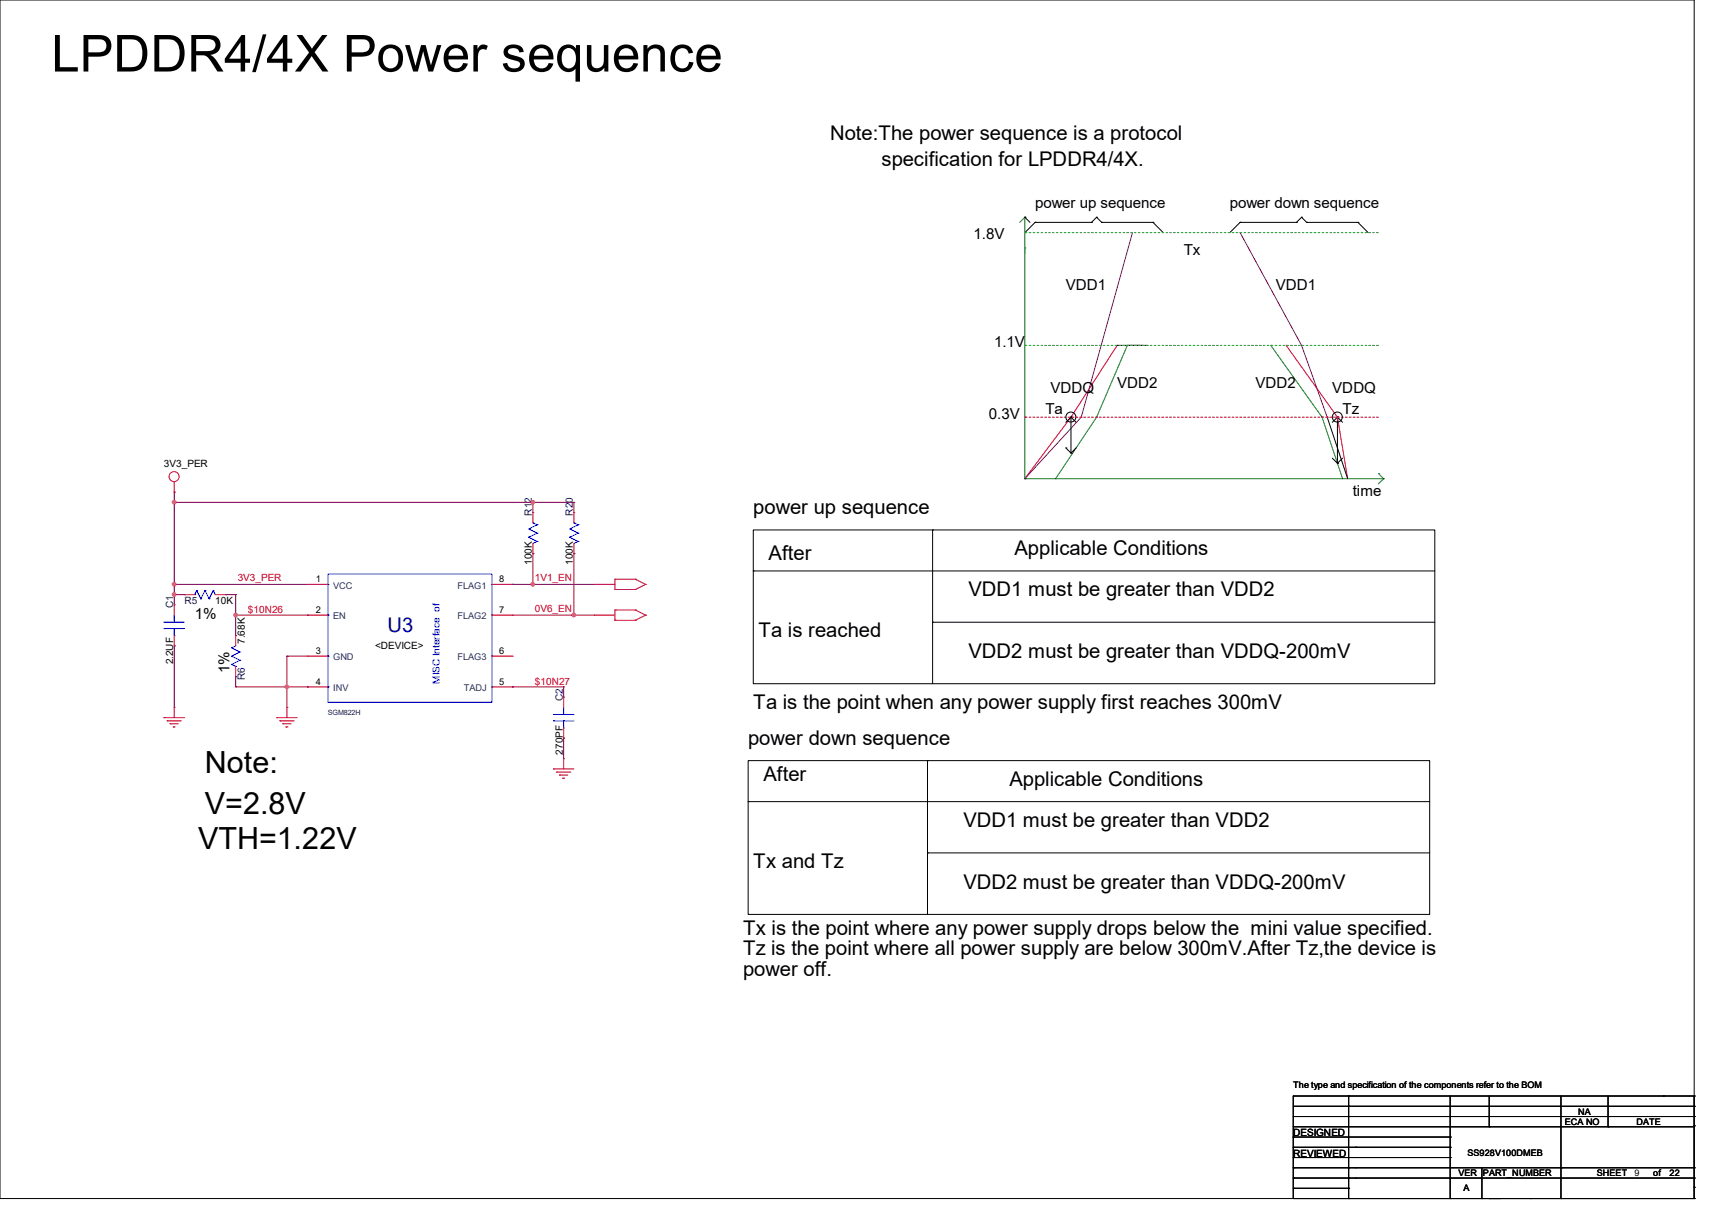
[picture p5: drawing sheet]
<svg xmlns="http://www.w3.org/2000/svg" width="297mm" height="210mm" viewBox="0 0 297 210" stroke-linecap="round" stroke-linejoin="round" font-family="sans-serif">
<g fill="none" stroke="#000" stroke-width=".17">
<path d="M0 0h293.9v207.9h-293.9zM177.8 37.7h.1M177.8 37.7l.9 .9M179.6 38.6h.1M179.6 38.6h9.8M179.6 38.6l-1.8 1.7M189.4 38.6h.1M190.2 37.7h.1M190.2 37.7l.9 .9M190.2 37.7l-.8 .9M191.1 38.6h.1M191.1 38.6h8.9"/>
<path d="M200 38.6h.1M200 38.6l1.8 1.7M215.1 38.6h.1M215.1 38.6h9.8M215.1 38.6l-1.7 1.7M224.9 38.6h.1M225.8 37.7h.1M225.8 37.7l.9 .9M225.8 37.7l-.9 .9M226.7 38.6h.1M226.7 38.6h8.9M235.6 38.6h.1"/>
<path d="M235.6 38.6l1.8 1.7M193.8 59.9h.1M193.8 59.9h5.3M195.6 59.9h.1M184.9 77.7h.1M184.9 77.7l.9 .9M185.8 72.3h.1M185.8 78.6h.1M185.8 72.3v6.3M185.8 72.3l-.9 .9M185.8 72.3l.9 .9M186.7 77.7l-.9 .9"/>
<path d="M230.3 72.3h.1M230.3 72.3l3.5 10.7M231.1 79.5l.9 .8M232 72.3h.1M232 72.3v8M232 72.3l-.9 .9M232 72.3l.9 .9M232.9 79.5l-.9 .8M130.7 91.9h118.2v26.7h-118.2zM130.7 99h.1M130.7 99h118.2M161.8 91.9h.1"/>
<path d="M161.8 91.9v26.7M232 80.3h.1M161.8 107.9h.1M161.8 107.9h87.1M129.8 131.9h118.2v26.7h-118.2zM129.8 139h.1M129.8 139h118.2M160.9 131.9h.1M160.9 131.9v26.7M160.9 147.9h.1M160.9 147.9h87.1M224.4 191.9h69.5v3.5h-69.5z"/>
<path d="M224.4 197.2h.1M224.4 199h.1M224.4 190.1h.1M224.4 193.6h69.5M224.4 190.1v1.8M224.4 195.4v12.5M224.4 199h27.2M224.4 197.2h27.2M224.6 190.1h69.3M234 191.9h.1M234 190.1h.1M234 190.1v17.8"/>
<path d="M235.2 199h.1M251.6 199h.1M251.6 197.2h.1M251.6 190.1v17.8M258.4 195.4h.1M258.4 190.1v5.3M270.8 190.1v17.8M279 195.4h.1M279 190.1v5.3M288.6 190.1h.1M293.9 193.6h.1M293.9 191.9h.1"/>
<path d="M293.9 195.2h.1M293.9 190.1h.1M224.4 200.7h.1M224.4 202.5h.1M224.4 204.3h.1M224.4 206.1h.1M224.4 207.9h.1M224.4 200.7h27.2M224.4 202.5h69.5M224.4 204.3h69.5M224.4 206.1h9.6M234 200.7h.1"/>
<path d="M234 202.5h.1M234 204.3h.1M234 206.1h.1M234 207.9h.1M251.6 207.9h.1M251.6 200.7h.1M257.1 207.9h.1M257.1 202.5v5.4M258.4 207.9h.1M260.1 207.9h.1M265.5 207.9h.1M270.8 202.5h.1"/>
<path d="M270.8 207.9h.1M293.9 204.3h.1M293.9 207.9h.1M293.9 205.9h.1M293.9 202.5h.1"/>
<circle cx="185.8" cy="72.3" r=".87"/>
<circle cx="232" cy="72.3" r=".87"/>
</g>
<g fill="none" stroke="#f00" stroke-width=".17">
<path d="M193.8 59.9l-8 12.4M223.1 59.9h.1M223.1 59.9l8.9 12.4M185.8 72.3h.1M185.8 72.3l-8 10.7M232 72.3h.1M232 72.3l1.8 10.7M30.2 85.3h.1M30.2 83.6v1.7M92.5 88.9h.1M92.5 96h.1M92.5 88.9v1.8"/>
<path d="M92.5 94.2v1.8M99.6 88.9h.1M99.6 96h.1M99.6 88.9v1.8M99.6 94.2v1.8M177.8 83h.1M30.2 104.9h.1M30.2 112h.1M30.2 104.9v1.8M30.2 110.2v1.8M32 103.1h.1M32 103.1h1.8"/>
<path d="M37.3 103.1h1.8M39.1 103.1h.1M40.9 117.3h.1M40.9 110.2h.1M40.9 110.2v1.8M40.9 115.6v1.7M53.3 101.3h.1M53.3 106.7h.1M53.3 113.8h.1M53.3 119.1h.1M53.3 101.3h3.6M53.3 106.7h3.6"/>
<path d="M53.3 113.8h3.6M53.3 119.1h3.6M85.3 101.3h3.6M85.3 106.7h3.6M85.3 113.8h3.6M85.3 119.1h3.6M88.9 119.1h.1M88.9 113.8h.1M88.9 106.7h.1M88.9 101.3h.1M103.1 101.3h.1M103.1 106.7h.1"/>
<path d="M103.1 101.3h3.6M103.1 106.7h3.6M106.7 102.2h.1M106.7 100.5h.1M106.7 107.6h.1M106.7 105.8h.1M106.7 102.2h3.5M106.7 100.5v1.7M106.7 105.8v1.8M106.7 100.5h3.5M106.7 107.6h3.5M106.7 105.8h3.5"/>
<path d="M110.2 100.5h.1M110.2 102.2h.1M110.2 105.8h.1M110.2 107.6h.1M110.2 100.5l1.8 .8M110.2 105.8l1.8 .9M112 101.3h.1M112 106.7h.1M112 101.3l-1.8 .9M112 106.7l-1.8 .9M28.4 124.5h.1M28.4 124.5h3.6"/>
<path d="M29 125h.1M29 125h2.5M29.5 125.5h.1M29.5 125.5h1.4M30.1 126.1h.1M30.1 126.1h.3M30.2 122.7h.1M30.2 122.7v1.8M48 124.5h.1M48 124.5h3.6M48.6 125h.1M48.6 125h2.4"/>
<path d="M49.1 125.5h.1M49.1 125.5h1.4M49.6 126.1h.1M49.6 126.1h.4M49.8 122.7h.1M49.8 122.7v1.8M96 133.3h.1M96 133.3h3.6M96.6 133.9h.1M96.6 133.9h2.4M97.1 134.4h.1M97.1 134.4h1.4"/>
<path d="M97.6 135h.1M97.6 135h.4M97.8 131.6h.1M97.8 120.9h.1M97.8 128h.1M97.8 120.9v1.8M97.8 126.2v1.8M97.8 131.6v1.7"/>
<circle cx="30.2" cy="82.7" r=".87"/>
</g>
<g fill="none" stroke="#008000" stroke-width=".17">
<path d="M177.8 37.7h.1M177.8 37.7v45.3M177.8 43h.1M195.6 59.9l-5.4 12.4M220.5 59.9h.1M220.5 59.9l8.9 12.4M190.2 72.3h.1M190.2 72.3l-7.1 10.7M229.4 72.3h.1M229.4 72.3l3.5 10.7M177.8 83h.1M177.8 83h62.2"/>
<path d="M183.1 83h.1M239.1 82.1h.1M239.1 82.1l.9 .9M240 83h.1M240 83l-.9 .9"/>
</g>
<path d="M196.5 40.3l-8.9 32M215.1 40.3h.1M215.1 40.3l10.7 19.6M225.8 59.9h.1M225.8 59.9l4.5 12.4M187.6 72.3h.1M187.6 72.3l-9.8 10.7M177.8 83h.1" fill="none" stroke="#800080" stroke-width=".17"/>
<path d="M177.8 37.7h.1M177.8 37.7l-.9 .9" fill="none" stroke="#008040" stroke-width=".17"/>
<path d="M177.8 72.3h.1M239.1 72.3h-61.3" fill="none" stroke="#f00" stroke-width=".17" stroke-dasharray=".3 .3"/>
<path d="M177.8 40.3h.1M239.1 40.3h-61.3" fill="none" stroke="#00ff40" stroke-width=".17" stroke-dasharray=".3 .3"/>
<path d="M177.8 59.9h.1M239.1 59.9h-61.3" fill="none" stroke="#0f0" stroke-width=".17" stroke-dasharray=".3 .3"/>
<g fill="none" stroke="#00f" stroke-width=".17">
<path d="M56.9 99.6h28.4v22.2h-28.4zM91.7 91.7h.1M91.7 93.2h.1M91.7 91.7l1.5 .8M91.7 93.2l1.5 .7M92.5 90.7h.1M92.5 90.7l.7 .3M93.2 92.5h.1M93.2 91h.1M93.2 93.9h.1M93.2 92.5l-1.5 .7M93.2 91l-1.5 .7"/>
<path d="M93.2 93.9l-.7 .3M98.8 91.7h.1M98.8 93.2h.1M98.8 91.7l1.5 .8M98.8 93.2l1.5 .7M99.6 90.7h.1M99.6 90.7l.7 .3M100.3 92.5h.1M100.3 91h.1M100.3 93.9h.1M100.3 92.5l-1.5 .7M100.3 91l-1.5 .7"/>
<path d="M100.3 93.9l-.7 .3M28.4 109h.1M28.4 107.9h.1M28.4 109h3.6M28.4 107.9h3.6M30.2 110.2h.1M30.2 107.9h.1M30.2 106.7v1.2M30.2 109v1.2M33.8 103.1h.1M34.1 102.4h.1M34.1 102.4l.7 1.4"/>
<path d="M34.1 102.4l-.3 .7M34.8 103.8h.1M35.6 102.4h.1M35.6 102.4l.7 1.4M35.6 102.4l-.8 1.4M36.3 103.8h.1M37 102.4h.1M37 102.4l-.7 1.4M37 102.4l.3 .7M40.2 113.8h.1M40.2 115.2h.1M40.2 112.4h.1"/>
<path d="M40.2 115.2l.7 .4M40.2 113.8l1.4 .7M40.2 112.4l1.4 .7M40.9 115.6h.1M40.9 112l-.7 .4M41.6 114.5h.1M41.6 113.1h.1M41.6 113.1l-1.4 .7M41.6 114.5l-1.4 .7M56.9 101.3h.1M56.9 106.7h.1M56.9 113.8h.1"/>
<path d="M56.9 119.1h.1M85.3 119.1h.1M85.3 113.8h.1M85.3 106.7h.1M85.3 101.3h.1M96 125h.1M96 123.9h.1M96 125h3.6M96 123.9h3.6M97.8 126.2h.1M97.8 123.9h.1M97.8 122.7v1.2"/>
<path d="M97.8 125v1.2"/>
</g>
<g fill="none" stroke="#800040" stroke-width=".17">
<path d="M30.2 87.1h.1M30.2 85.3h.1M30.2 87.1h69.4M30.2 85.3v19.6M92.5 96h.1M92.5 87.1h.1M92.5 87.1v1.8M92.5 96v5.3M99.6 96h.1M99.6 87.1h.1M99.6 87.1v1.8M99.6 96v10.7"/>
<path d="M30.2 101.3h.1M30.2 103.1h.1M30.2 112h.1M30.2 103.1h1.8M30.2 101.3h23.1M30.2 112v10.7M32 103.1h.1M39.1 103.1h.1M39.1 103.1h1.8M40.9 106.7h.1M40.9 103.1h.1M40.9 119.1h.1"/>
<path d="M40.9 117.3h.1M40.9 103.1v7.1M40.9 117.3v1.8M40.9 106.7h12.4M40.9 119.1h12.4M49.8 113.8h.1M49.8 119.1h.1M49.8 113.8h3.5M49.8 113.8v8.9M53.3 106.7h.1M53.3 119.1h.1M88.9 119.1h.1"/>
<path d="M88.9 101.3h.1M88.9 106.7h14.2M88.9 119.1h8.9M88.9 101.3h14.2M92.5 101.3h.1M97.8 119.1h.1M97.8 119.1v1.8M99.6 106.7h.1M97.8 128h.1M97.8 128v3.6"/>
</g>
<g fill="#f0f" stroke="#f0f" stroke-width=".17">
<circle cx="40.9" cy="106.7" r=".32"/>
<circle cx="99.5" cy="106.7" r=".32"/>
<circle cx="92.4" cy="101.3" r=".32"/>
<circle cx="92.4" cy="87.1" r=".32"/>
<circle cx="30.2" cy="87.1" r=".32"/>
<circle cx="30.2" cy="101.3" r=".32"/>
<circle cx="30.2" cy="103.1" r=".32"/>
<circle cx="49.8" cy="119.1" r=".32"/>
</g>
<text font-size="8.8" x="8.9" y="12.4">LPDDR4/4X Power sequence</text>
<g font-size="5.3">
<text x="35.6" y="134">Note:</text>
<text x="35.6" y="141.1">V=2.8V</text>
<text x="34.4" y="147.3">VTH=1.22V</text>
</g>
<g font-size="3.5">
<text x="144" y="24.3">Note:The power sequence is a protocol</text>
<text x="152.9" y="28.7">specification for LPDDR4/4X.</text>
<text x="130.7" y="89.2">power up sequence</text>
<text x="133.3" y="97.2">After</text>
<text x="176" y="96.3">Applicable Conditions</text>
<text x="168" y="103.4">VDD1 must be greater than VDD2</text>
<text x="131.6" y="110.5">Ta is reached</text>
<text x="168" y="114.1">VDD2 must be greater than VDDQ-200mV</text>
<text x="130.7" y="123">Ta is the point when any power supply first reaches 300mV</text>
<text x="129.8" y="129.2">power down sequence</text>
<text x="132.5" y="135.4">After</text>
<text x="175.1" y="136.3">Applicable Conditions</text>
<text x="167.1" y="143.4">VDD1 must be greater than VDD2</text>
<text x="130.7" y="150.5">Tx and Tz</text>
<text x="167.1" y="154.1">VDD2 must be greater than VDDQ-200mV</text>
<text x="128.9" y="162.1">Tx is the point where any power supply drops below the mini value specified.</text>
<text x="128.9" y="165.7">Tz is the point where all power supply are below 300mV.After Tz,the device is</text>
<text x="128.9" y="169.2">power off.</text>
</g>
<text font-size="3.5" fill="#000080" x="67.2" y="109.6">U3</text>
<g font-size="2.6">
<text x="168.9" y="41.5">1.8V</text>
<text x="179.6" y="36.2">power up sequence</text>
<text x="213.4" y="36.2">power down sequence</text>
<text x="205.4" y="44.2">Tx</text>
<text x="184.9" y="50.4">VDD1</text>
<text x="221.4" y="50.4">VDD1</text>
<text x="172.5" y="60.2">1.1V</text>
<text x="181.4" y="71.7">Ta</text>
<text x="182.2" y="68.2">VDDQ</text>
<text x="193.8" y="67.3">VDD2</text>
<text x="217.8" y="67.3">VDD2</text>
<text x="231.1" y="68.2">VDDQ</text>
<text x="232.9" y="71.7">Tz</text>
<text x="171.6" y="72.6">0.3V</text>
<text x="234.7" y="85.9">time</text>
<text x="33.8" y="107.3">1%</text>
<text x="39.8" y="116.8" transform="rotate(-90 39.8 116.8)">1%</text>
</g>
<g font-size="1.7">
<text x="28.4" y="81.1">3V3_PER</text>
<text x="92.3" y="98" transform="rotate(-90 92.3 98)">100K</text>
<text x="99.4" y="98" transform="rotate(-90 99.4 98)">100K</text>
<text x="37.3" y="104.7">10K</text>
<text x="42.5" y="111.7" transform="rotate(-90 42.5 111.7)">7.68K</text>
<text x="65.1" y="112.6">&lt;DEVICE&gt;</text>
<text x="30.1" y="115.2" transform="rotate(-90 30.1 115.2)">2.2UF</text>
<text x="97.6" y="130.9" transform="rotate(-90 97.6 130.9)">270PF</text>
<text x="224.4" y="197">DESIGNED</text>
<text x="224.4" y="200.6">REVIEWED</text>
</g>
<g font-size="1.7" fill="#000080">
<text x="92.3" y="89.5" transform="rotate(-90 92.3 89.5)">R12</text>
<text x="99.4" y="89.5" transform="rotate(-90 99.4 89.5)">R20</text>
<text x="30.1" y="105.5" transform="rotate(-90 30.1 105.5)">C1</text>
<text x="32" y="104.7">R5</text>
<text x="42.5" y="117.9" transform="rotate(-90 42.5 117.9)">R6</text>
<text x="97.6" y="121.6" transform="rotate(-90 97.6 121.6)">C2</text>
</g>
<g font-size="1.7" fill="#f00">
<text x="41.2" y="100.8">3V3_PER</text>
<text x="92.8" y="100.8">1V1_EN</text>
<text x="43" y="106.3">$10N26</text>
<text x="92.8" y="106.1">0V6_EN</text>
<text x="92.8" y="118.8">$10N27</text>
</g>
<text font-size="1.7" fill="#00f" x="76.3" y="118.6" transform="rotate(-90 76.3 118.6)">MISC Interface of</text>
<g font-size="1.6">
<text x="54.8" y="101">1</text>
<text x="86.6" y="101">8</text>
<text x="54.8" y="106.3">2</text>
<text x="86.6" y="106.3">7</text>
<text x="54.8" y="113.4">3</text>
<text x="86.6" y="113.4">6</text>
<text x="54.8" y="118.7">4</text>
<text x="86.6" y="118.7">5</text>
<text x="224.4" y="188.7">The type and specification of the components refer to the BOM</text>
<text x="271.5" y="195.1">ECA NO</text>
<text x="273.8" y="193.3">NA</text>
<text x="283.9" y="195.1">DATE</text>
<text x="253" y="204">VER</text>
<text x="254.6" y="200.4">SS928V100DMEB</text>
<text x="257.3" y="204">PART_NUMBER</text>
<text x="277" y="204">SHEET</text>
<text x="283.6" y="204">9</text>
<text x="286.8" y="204">of</text>
<text x="289.6" y="204">22</text>
<text x="253.9" y="206.6">A</text>
</g>
<g font-size="1.6" fill="#004080">
<text x="57.8" y="102.1">VCC</text>
<text x="57.8" y="107.4">EN</text>
<text x="79.4" y="107.4">FLAG2</text>
<text x="79.4" y="102.1">FLAG1</text>
<text x="57.8" y="114.5">GND</text>
<text x="57.8" y="119.8">INV</text>
<text x="79.4" y="114.5">FLAG3</text>
<text x="80.5" y="119.8">TADJ</text>
</g>
<text font-size="1.3" fill="#000080" x="56.9" y="124">SGM822H</text>
</svg>
